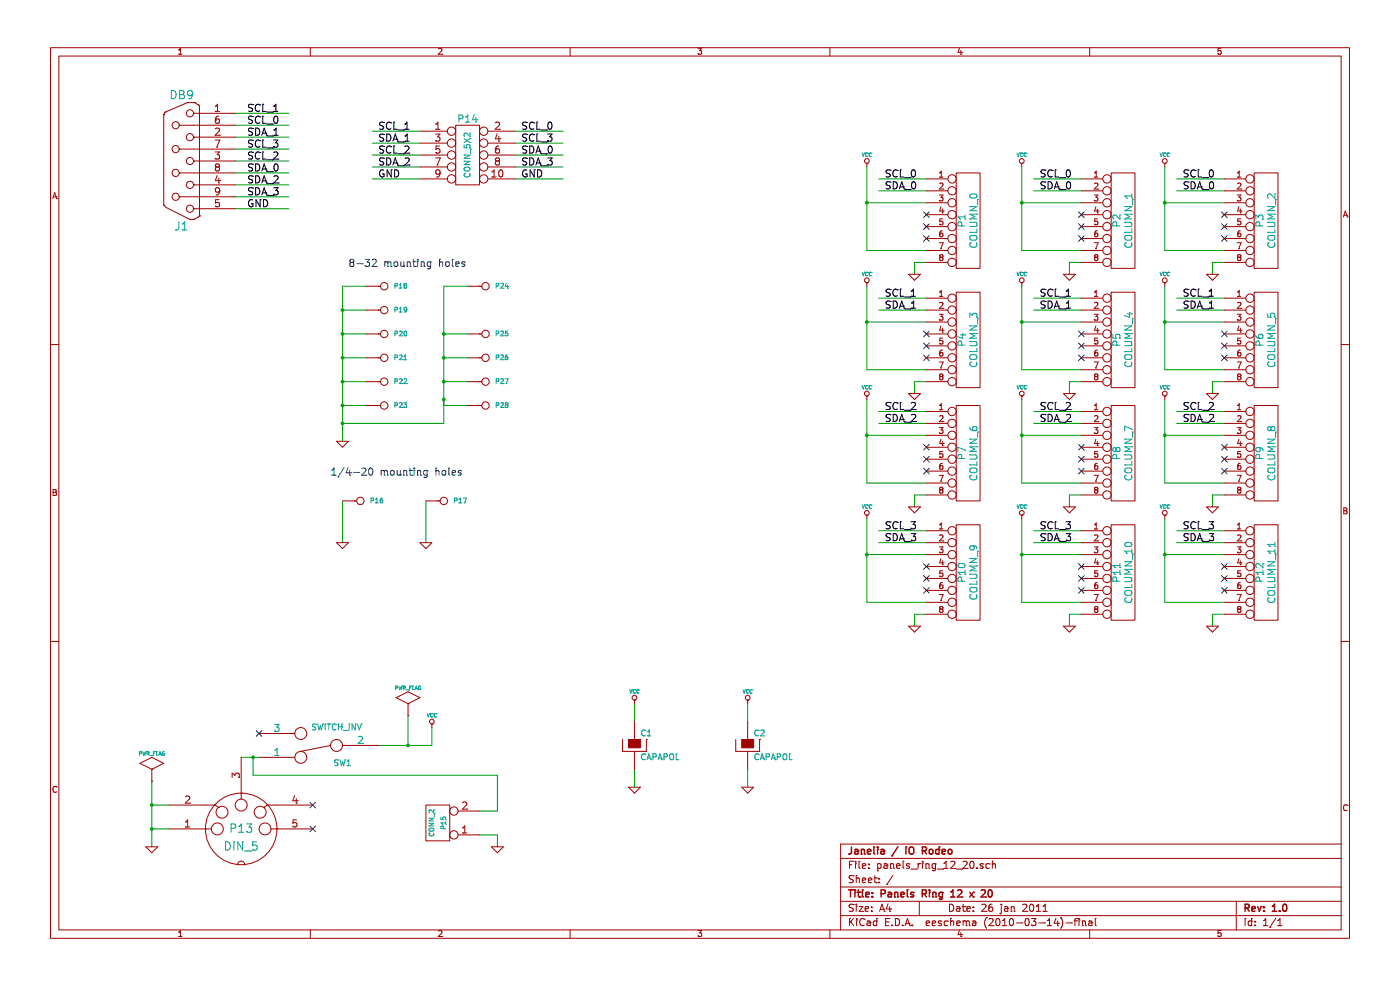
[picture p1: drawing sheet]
EESchema Schematic File Version 4
EELAYER 30 0
EELAYER END
$Descr A4 11693 8268
encoding utf-8
Sheet 1 1
Title "Panels Ring 12 x 20"
Date "26 jan 2011"
Rev "1.0"
Comp "Janelia / IO Rodeo"
Comment1 ""
Comment2 ""
Comment3 ""
Comment4 ""
$EndDescr
Connection ~ 2100 6350
Wire Wire Line
	2100 6350 2100 6500
Wire Wire Line
	2100 6500 4150 6500
Wire Wire Line
	4150 6500 4150 6800
Wire Wire Line
	4150 6800 4000 6800
Connection ~ 3700 3200
Wire Wire Line
	3700 3200 3900 3200
Connection ~ 3700 2800
Wire Wire Line
	3700 2800 3900 2800
Connection ~ 2850 3550
Wire Wire Line
	2850 3550 3700 3550
Wire Wire Line
	3700 2400 3900 2400
Connection ~ 2850 3200
Wire Wire Line
	2850 3200 3050 3200
Connection ~ 2850 2800
Wire Wire Line
	2850 2800 3050 2800
Connection ~ 3400 6250
Wire Wire Line
	3150 6250 3400 6250
Wire Wire Line
	3550 4200 3550 4550
Wire Wire Line
	3400 6250 3400 6000
Wire Wire Line
	4150 7100 4150 7000
Wire Wire Line
	4150 7000 4000 7000
Wire Wire Line
	4300 1500 4700 1500
Wire Wire Line
	4300 1300 4700 1300
Wire Wire Line
	4300 1100 4700 1100
Wire Wire Line
	3500 1400 3100 1400
Wire Wire Line
	3500 1200 3100 1200
Connection ~ 9750 4650
Wire Wire Line
	10250 4650 9750 4650
Connection ~ 8550 4650
Wire Wire Line
	9050 4650 8550 4650
Connection ~ 7250 4650
Wire Wire Line
	7750 4650 7250 4650
Connection ~ 9750 3650
Wire Wire Line
	10250 3650 9750 3650
Connection ~ 8550 3650
Wire Wire Line
	9050 3650 8550 3650
Connection ~ 7250 3650
Wire Wire Line
	7750 3650 7250 3650
Connection ~ 9750 2700
Wire Wire Line
	10250 2700 9750 2700
Connection ~ 8550 2700
Wire Wire Line
	9050 2700 8550 2700
Connection ~ 7250 2700
Wire Wire Line
	7750 2700 7250 2700
Connection ~ 9750 1700
Wire Wire Line
	10250 1700 9750 1700
Connection ~ 8550 1700
Wire Wire Line
	9050 1700 8550 1700
Connection ~ 7250 1700
Wire Wire Line
	7750 1700 7250 1700
Wire Wire Line
	9050 4550 8650 4550
Wire Wire Line
	10250 3450 9850 3450
Wire Wire Line
	10250 4450 9850 4450
Wire Wire Line
	9050 4450 8650 4450
Wire Wire Line
	9050 3450 8650 3450
Wire Wire Line
	7750 4450 7350 4450
Wire Wire Line
	7750 3450 7350 3450
Wire Wire Line
	10250 2500 9850 2500
Wire Wire Line
	9050 2500 8650 2500
Wire Wire Line
	7750 2500 7350 2500
Wire Wire Line
	10250 1500 9850 1500
Wire Wire Line
	9050 1500 8650 1500
Wire Wire Line
	7750 1500 7350 1500
Wire Wire Line
	8950 5250 8950 5150
Wire Wire Line
	8950 5150 9050 5150
Wire Wire Line
	10150 4250 10150 4150
Wire Wire Line
	10150 4150 10250 4150
Wire Wire Line
	7650 4250 7650 4150
Wire Wire Line
	7650 4150 7750 4150
Wire Wire Line
	8950 3300 8950 3200
Wire Wire Line
	8950 3200 9050 3200
Wire Wire Line
	10150 2300 10150 2200
Wire Wire Line
	10150 2200 10250 2200
Wire Wire Line
	7650 2300 7650 2200
Wire Wire Line
	7650 2200 7750 2200
Wire Wire Line
	5300 6450 5300 6600
Wire Wire Line
	5300 6050 5300 5900
Connection ~ 1250 6950
Wire Wire Line
	1400 6950 1250 6950
Wire Wire Line
	1950 1750 2400 1750
Wire Wire Line
	1950 1550 2400 1550
Wire Wire Line
	1950 1350 2400 1350
Wire Wire Line
	1950 1150 2400 1150
Wire Wire Line
	1950 950  2400 950 
Wire Wire Line
	1950 1050 2400 1050
Wire Wire Line
	1950 1250 2400 1250
Wire Wire Line
	1950 1450 2400 1450
Wire Wire Line
	1950 1650 2400 1650
Wire Wire Line
	1250 6750 1400 6750
Wire Wire Line
	6250 6050 6250 5900
Wire Wire Line
	6250 6450 6250 6600
Wire Wire Line
	3600 6250 3600 6100
Wire Wire Line
	9050 2200 8950 2200
Wire Wire Line
	8950 2200 8950 2300
Wire Wire Line
	7750 3200 7650 3200
Wire Wire Line
	7650 3200 7650 3300
Wire Wire Line
	10250 3200 10150 3200
Wire Wire Line
	10150 3200 10150 3300
Wire Wire Line
	9050 4150 8950 4150
Wire Wire Line
	8950 4150 8950 4250
Wire Wire Line
	7750 5150 7650 5150
Wire Wire Line
	7650 5150 7650 5250
Wire Wire Line
	10250 5150 10150 5150
Wire Wire Line
	10150 5150 10150 5250
Wire Wire Line
	7750 1600 7350 1600
Wire Wire Line
	9050 1600 8650 1600
Wire Wire Line
	10250 1600 9850 1600
Wire Wire Line
	7750 2600 7350 2600
Wire Wire Line
	9050 2600 8650 2600
Wire Wire Line
	10250 2600 9850 2600
Wire Wire Line
	7750 3550 7350 3550
Wire Wire Line
	7750 4550 7350 4550
Wire Wire Line
	9050 3550 8650 3550
Wire Wire Line
	10250 4550 9850 4550
Wire Wire Line
	10250 3550 9850 3550
Wire Wire Line
	7250 1400 7250 1700
Wire Wire Line
	7250 2100 7750 2100
Wire Wire Line
	8550 1400 8550 1700
Wire Wire Line
	8550 2100 9050 2100
Wire Wire Line
	9750 1400 9750 1700
Wire Wire Line
	9750 2100 10250 2100
Wire Wire Line
	7250 2400 7250 2700
Wire Wire Line
	7250 3100 7750 3100
Wire Wire Line
	8550 2400 8550 2700
Wire Wire Line
	8550 3100 9050 3100
Wire Wire Line
	9750 2400 9750 2700
Wire Wire Line
	9750 3100 10250 3100
Wire Wire Line
	7250 3350 7250 3650
Wire Wire Line
	7250 4050 7750 4050
Wire Wire Line
	8550 3350 8550 3650
Wire Wire Line
	8550 4050 9050 4050
Wire Wire Line
	9750 3350 9750 3650
Wire Wire Line
	9750 4050 10250 4050
Wire Wire Line
	7250 4350 7250 4650
Wire Wire Line
	7250 5050 7750 5050
Wire Wire Line
	8550 4350 8550 4650
Wire Wire Line
	8550 5050 9050 5050
Wire Wire Line
	9750 4350 9750 4650
Wire Wire Line
	9750 5050 10250 5050
Wire Wire Line
	3500 1100 3100 1100
Wire Wire Line
	3500 1300 3100 1300
Wire Wire Line
	3500 1500 3100 1500
Wire Wire Line
	4300 1200 4700 1200
Wire Wire Line
	4300 1400 4700 1400
Wire Wire Line
	1250 7100 1250 6950
Connection ~ 1250 6750
Wire Wire Line
	2850 4200 2850 4550
Wire Wire Line
	2000 6350 2100 6350
Wire Wire Line
	3050 2400 2850 2400
Wire Wire Line
	2850 2400 2850 2600
Wire Wire Line
	3050 2600 2850 2600
Connection ~ 2850 2600
Wire Wire Line
	3050 3000 2850 3000
Connection ~ 2850 3000
Wire Wire Line
	3050 3400 2850 3400
Connection ~ 2850 3400
Wire Wire Line
	3900 3000 3700 3000
Connection ~ 3700 3000
Wire Wire Line
	3900 3400 3700 3400
$Comp
L arena_12-20:CONN_1 P28
U 1 1
P 4050 3400
F 0 "P28" H 4130 3400 40  0000 L CNN
F 1 "CONN_1" H 4050 3455 30  0001 C CNN
F 2 "" H 4050 3400 50  0001 C CNN
F 3 "" H 4050 3400 50  0001 C CNN
	1    4050 3400
	1    0    0    -1  
$EndComp
$Comp
L arena_12-20:CONN_1 P27
U 1 1
P 4050 3200
F 0 "P27" H 4130 3200 40  0000 L CNN
F 1 "CONN_1" H 4050 3255 30  0001 C CNN
F 2 "" H 4050 3200 50  0001 C CNN
F 3 "" H 4050 3200 50  0001 C CNN
	1    4050 3200
	1    0    0    -1  
$EndComp
$Comp
L arena_12-20:CONN_1 P26
U 1 1
P 4050 3000
F 0 "P26" H 4130 3000 40  0000 L CNN
F 1 "CONN_1" H 4050 3055 30  0001 C CNN
F 2 "" H 4050 3000 50  0001 C CNN
F 3 "" H 4050 3000 50  0001 C CNN
	1    4050 3000
	1    0    0    -1  
$EndComp
$Comp
L arena_12-20:CONN_1 P25
U 1 1
P 4050 2800
F 0 "P25" H 4130 2800 40  0000 L CNN
F 1 "CONN_1" H 4050 2855 30  0001 C CNN
F 2 "" H 4050 2800 50  0001 C CNN
F 3 "" H 4050 2800 50  0001 C CNN
	1    4050 2800
	1    0    0    -1  
$EndComp
$Comp
L arena_12-20:CONN_1 P24
U 1 1
P 4050 2400
F 0 "P24" H 4130 2400 40  0000 L CNN
F 1 "CONN_1" H 4050 2455 30  0001 C CNN
F 2 "" H 4050 2400 50  0001 C CNN
F 3 "" H 4050 2400 50  0001 C CNN
	1    4050 2400
	1    0    0    -1  
$EndComp
Text Notes 2750 4000 0    60   ~ 0
1/4-20 mounting holes
Text Notes 2900 2250 0    60   ~ 0
8-32 mounting holes
$Comp
L arena_12-20:GND #PWR01
U 1 1
P 2850 3700
F 0 "#PWR01" H 2850 3700 30  0001 C CNN
F 1 "GND" H 2850 3630 30  0001 C CNN
F 2 "" H 2850 3700 50  0001 C CNN
F 3 "" H 2850 3700 50  0001 C CNN
	1    2850 3700
	1    0    0    -1  
$EndComp
$Comp
L arena_12-20:CONN_1 P23
U 1 1
P 3200 3400
F 0 "P23" H 3280 3400 40  0000 L CNN
F 1 "CONN_1" H 3200 3455 30  0001 C CNN
F 2 "" H 3200 3400 50  0001 C CNN
F 3 "" H 3200 3400 50  0001 C CNN
	1    3200 3400
	1    0    0    -1  
$EndComp
$Comp
L arena_12-20:CONN_1 P20
U 1 1
P 3200 2800
F 0 "P20" H 3280 2800 40  0000 L CNN
F 1 "CONN_1" H 3200 2855 30  0001 C CNN
F 2 "" H 3200 2800 50  0001 C CNN
F 3 "" H 3200 2800 50  0001 C CNN
	1    3200 2800
	1    0    0    -1  
$EndComp
$Comp
L arena_12-20:CONN_1 P19
U 1 1
P 3200 2600
F 0 "P19" H 3280 2600 40  0000 L CNN
F 1 "CONN_1" H 3200 2655 30  0001 C CNN
F 2 "" H 3200 2600 50  0001 C CNN
F 3 "" H 3200 2600 50  0001 C CNN
	1    3200 2600
	1    0    0    -1  
$EndComp
$Comp
L arena_12-20:CONN_1 P18
U 1 1
P 3200 2400
F 0 "P18" H 3280 2400 40  0000 L CNN
F 1 "CONN_1" H 3200 2455 30  0001 C CNN
F 2 "" H 3200 2400 50  0001 C CNN
F 3 "" H 3200 2400 50  0001 C CNN
	1    3200 2400
	1    0    0    -1  
$EndComp
$Comp
L arena_12-20:CONN_1 P22
U 1 1
P 3200 3200
F 0 "P22" H 3280 3200 40  0000 L CNN
F 1 "CONN_1" H 3200 3255 30  0001 C CNN
F 2 "" H 3200 3200 50  0001 C CNN
F 3 "" H 3200 3200 50  0001 C CNN
	1    3200 3200
	1    0    0    -1  
$EndComp
$Comp
L arena_12-20:CONN_1 P21
U 1 1
P 3200 3000
F 0 "P21" H 3280 3000 40  0000 L CNN
F 1 "CONN_1" H 3200 3055 30  0001 C CNN
F 2 "" H 3200 3000 50  0001 C CNN
F 3 "" H 3200 3000 50  0001 C CNN
	1    3200 3000
	1    0    0    -1  
$EndComp
NoConn ~ 2150 6150
$Comp
L arena_12-20:SWITCH_INV SW1
U 1 1
P 2650 6250
F 0 "SW1" H 2450 6400 50  0000 C CNN
F 1 "SWITCH_INV" H 2500 6100 50  0000 C CNN
F 2 "" H 2650 6250 50  0001 C CNN
F 3 "" H 2650 6250 50  0001 C CNN
	1    2650 6250
	-1   0    0    1   
$EndComp
$Comp
L arena_12-20:CONN_1 P17
U 1 1
P 3700 4200
F 0 "P17" H 3780 4200 40  0000 L CNN
F 1 "CONN_1" H 3700 4255 30  0001 C CNN
F 2 "" H 3700 4200 50  0001 C CNN
F 3 "" H 3700 4200 50  0001 C CNN
	1    3700 4200
	1    0    0    -1  
$EndComp
$Comp
L arena_12-20:CONN_1 P16
U 1 1
P 3000 4200
F 0 "P16" H 3080 4200 40  0000 L CNN
F 1 "CONN_1" H 3000 4255 30  0001 C CNN
F 2 "" H 3000 4200 50  0001 C CNN
F 3 "" H 3000 4200 50  0001 C CNN
	1    3000 4200
	1    0    0    -1  
$EndComp
$Comp
L power:PWR_FLAG #FLG02
U 1 1
P 3400 6000
F 0 "#FLG02" H 3400 6270 30  0001 C CNN
F 1 "PWR_FLAG" H 3400 6230 30  0000 C CNN
F 2 "" H 3400 6000 50  0001 C CNN
F 3 "" H 3400 6000 50  0001 C CNN
	1    3400 6000
	1    0    0    -1  
$EndComp
$Comp
L power:PWR_FLAG #FLG03
U 1 1
P 1250 6550
F 0 "#FLG03" H 1250 6820 30  0001 C CNN
F 1 "PWR_FLAG" H 1250 6780 30  0000 C CNN
F 2 "" H 1250 6550 50  0001 C CNN
F 3 "" H 1250 6550 50  0001 C CNN
	1    1250 6550
	1    0    0    -1  
$EndComp
$Comp
L arena_12-20:GND #PWR04
U 1 1
P 4150 7100
F 0 "#PWR04" H 4150 7100 30  0001 C CNN
F 1 "GND" H 4150 7030 30  0001 C CNN
F 2 "" H 4150 7100 50  0001 C CNN
F 3 "" H 4150 7100 50  0001 C CNN
	1    4150 7100
	1    0    0    -1  
$EndComp
$Comp
L arena_12-20:CONN_2 P15
U 1 1
P 3650 6900
F 0 "P15" V 3600 6900 40  0000 C CNN
F 1 "CONN_2" V 3700 6900 40  0000 C CNN
F 2 "" H 3650 6900 50  0001 C CNN
F 3 "" H 3650 6900 50  0001 C CNN
	1    3650 6900
	-1   0    0    1   
$EndComp
Text Label 4350 1500 0    60   ~ 0
GND
Text Label 4350 1400 0    60   ~ 0
SDA_3
Text Label 4350 1300 0    60   ~ 0
SDA_0
Text Label 4350 1200 0    60   ~ 0
SCL_3
Text Label 4350 1100 0    60   ~ 0
SCL_0
Text Label 3150 1500 0    60   ~ 0
GND
Text Label 3150 1400 0    60   ~ 0
SDA_2
Text Label 3150 1300 0    60   ~ 0
SCL_2
Text Label 3150 1200 0    60   ~ 0
SDA_1
Text Label 3150 1100 0    60   ~ 0
SCL_1
$Comp
L arena_12-20:CONN_5X2 P14
U 1 1
P 3900 1300
F 0 "P14" H 3900 1600 60  0000 C CNN
F 1 "CONN_5X2" V 3900 1300 50  0000 C CNN
F 2 "" H 3900 1300 50  0001 C CNN
F 3 "" H 3900 1300 50  0001 C CNN
	1    3900 1300
	1    0    0    -1  
$EndComp
$Comp
L arena_12-20:GND #PWR06
U 1 1
P 3550 4550
F 0 "#PWR06" H 3550 4550 30  0001 C CNN
F 1 "GND" H 3550 4480 30  0001 C CNN
F 2 "" H 3550 4550 50  0001 C CNN
F 3 "" H 3550 4550 50  0001 C CNN
	1    3550 4550
	1    0    0    -1  
$EndComp
$Comp
L arena_12-20:GND #PWR07
U 1 1
P 2850 4550
F 0 "#PWR07" H 2850 4550 30  0001 C CNN
F 1 "GND" H 2850 4480 30  0001 C CNN
F 2 "" H 2850 4550 50  0001 C CNN
F 3 "" H 2850 4550 50  0001 C CNN
	1    2850 4550
	1    0    0    -1  
$EndComp
$Comp
L arena_12-20:VCC #PWR08
U 1 1
P 9750 4350
F 0 "#PWR08" H 9750 4450 30  0001 C CNN
F 1 "VCC" H 9750 4450 30  0000 C CNN
F 2 "" H 9750 4350 50  0001 C CNN
F 3 "" H 9750 4350 50  0001 C CNN
	1    9750 4350
	1    0    0    -1  
$EndComp
$Comp
L arena_12-20:VCC #PWR09
U 1 1
P 8550 4350
F 0 "#PWR09" H 8550 4450 30  0001 C CNN
F 1 "VCC" H 8550 4450 30  0000 C CNN
F 2 "" H 8550 4350 50  0001 C CNN
F 3 "" H 8550 4350 50  0001 C CNN
	1    8550 4350
	1    0    0    -1  
$EndComp
$Comp
L arena_12-20:VCC #PWR010
U 1 1
P 7250 4350
F 0 "#PWR010" H 7250 4450 30  0001 C CNN
F 1 "VCC" H 7250 4450 30  0000 C CNN
F 2 "" H 7250 4350 50  0001 C CNN
F 3 "" H 7250 4350 50  0001 C CNN
	1    7250 4350
	1    0    0    -1  
$EndComp
$Comp
L arena_12-20:VCC #PWR011
U 1 1
P 9750 3350
F 0 "#PWR011" H 9750 3450 30  0001 C CNN
F 1 "VCC" H 9750 3450 30  0000 C CNN
F 2 "" H 9750 3350 50  0001 C CNN
F 3 "" H 9750 3350 50  0001 C CNN
	1    9750 3350
	1    0    0    -1  
$EndComp
$Comp
L arena_12-20:VCC #PWR012
U 1 1
P 8550 3350
F 0 "#PWR012" H 8550 3450 30  0001 C CNN
F 1 "VCC" H 8550 3450 30  0000 C CNN
F 2 "" H 8550 3350 50  0001 C CNN
F 3 "" H 8550 3350 50  0001 C CNN
	1    8550 3350
	1    0    0    -1  
$EndComp
$Comp
L arena_12-20:VCC #PWR013
U 1 1
P 7250 3350
F 0 "#PWR013" H 7250 3450 30  0001 C CNN
F 1 "VCC" H 7250 3450 30  0000 C CNN
F 2 "" H 7250 3350 50  0001 C CNN
F 3 "" H 7250 3350 50  0001 C CNN
	1    7250 3350
	1    0    0    -1  
$EndComp
$Comp
L arena_12-20:VCC #PWR014
U 1 1
P 9750 2400
F 0 "#PWR014" H 9750 2500 30  0001 C CNN
F 1 "VCC" H 9750 2500 30  0000 C CNN
F 2 "" H 9750 2400 50  0001 C CNN
F 3 "" H 9750 2400 50  0001 C CNN
	1    9750 2400
	1    0    0    -1  
$EndComp
$Comp
L arena_12-20:VCC #PWR015
U 1 1
P 8550 2400
F 0 "#PWR015" H 8550 2500 30  0001 C CNN
F 1 "VCC" H 8550 2500 30  0000 C CNN
F 2 "" H 8550 2400 50  0001 C CNN
F 3 "" H 8550 2400 50  0001 C CNN
	1    8550 2400
	1    0    0    -1  
$EndComp
$Comp
L arena_12-20:VCC #PWR016
U 1 1
P 7250 2400
F 0 "#PWR016" H 7250 2500 30  0001 C CNN
F 1 "VCC" H 7250 2500 30  0000 C CNN
F 2 "" H 7250 2400 50  0001 C CNN
F 3 "" H 7250 2400 50  0001 C CNN
	1    7250 2400
	1    0    0    -1  
$EndComp
$Comp
L arena_12-20:VCC #PWR017
U 1 1
P 9750 1400
F 0 "#PWR017" H 9750 1500 30  0001 C CNN
F 1 "VCC" H 9750 1500 30  0000 C CNN
F 2 "" H 9750 1400 50  0001 C CNN
F 3 "" H 9750 1400 50  0001 C CNN
	1    9750 1400
	1    0    0    -1  
$EndComp
$Comp
L arena_12-20:VCC #PWR018
U 1 1
P 8550 1400
F 0 "#PWR018" H 8550 1500 30  0001 C CNN
F 1 "VCC" H 8550 1500 30  0000 C CNN
F 2 "" H 8550 1400 50  0001 C CNN
F 3 "" H 8550 1400 50  0001 C CNN
	1    8550 1400
	1    0    0    -1  
$EndComp
$Comp
L arena_12-20:VCC #PWR019
U 1 1
P 7250 1400
F 0 "#PWR019" H 7250 1500 30  0001 C CNN
F 1 "VCC" H 7250 1500 30  0000 C CNN
F 2 "" H 7250 1400 50  0001 C CNN
F 3 "" H 7250 1400 50  0001 C CNN
	1    7250 1400
	1    0    0    -1  
$EndComp
Text Label 9900 4550 0    60   ~ 0
SDA_3
Text Label 9900 4450 0    60   ~ 0
SCL_3
Text Label 8700 4550 0    60   ~ 0
SDA_3
Text Label 8700 4450 0    60   ~ 0
SCL_3
Text Label 7400 4550 0    60   ~ 0
SDA_3
Text Label 7400 4450 0    60   ~ 0
SCL_3
Text Label 9900 3550 0    60   ~ 0
SDA_2
Text Label 9900 3450 0    60   ~ 0
SCL_2
Text Label 8700 3550 0    60   ~ 0
SDA_2
Text Label 8700 3450 0    60   ~ 0
SCL_2
Text Label 7400 3550 0    60   ~ 0
SDA_2
Text Label 7400 3450 0    60   ~ 0
SCL_2
Text Label 9900 2600 0    60   ~ 0
SDA_1
Text Label 9900 2500 0    60   ~ 0
SCL_1
Text Label 8700 2600 0    60   ~ 0
SDA_1
Text Label 8700 2500 0    60   ~ 0
SCL_1
Text Label 7400 2600 0    60   ~ 0
SDA_1
Text Label 7400 2500 0    60   ~ 0
SCL_1
Text Label 9900 1600 0    60   ~ 0
SDA_0
Text Label 9900 1500 0    60   ~ 0
SCL_0
Text Label 8700 1600 0    60   ~ 0
SDA_0
Text Label 8700 1500 0    60   ~ 0
SCL_0
Text Label 7400 1600 0    60   ~ 0
SDA_0
Text Label 7400 1500 0    60   ~ 0
SCL_0
$Comp
L arena_12-20:GND #PWR020
U 1 1
P 10150 5250
F 0 "#PWR020" H 10150 5250 30  0001 C CNN
F 1 "GND" H 10150 5180 30  0001 C CNN
F 2 "" H 10150 5250 50  0001 C CNN
F 3 "" H 10150 5250 50  0001 C CNN
	1    10150 5250
	1    0    0    -1  
$EndComp
$Comp
L arena_12-20:GND #PWR021
U 1 1
P 8950 5250
F 0 "#PWR021" H 8950 5250 30  0001 C CNN
F 1 "GND" H 8950 5180 30  0001 C CNN
F 2 "" H 8950 5250 50  0001 C CNN
F 3 "" H 8950 5250 50  0001 C CNN
	1    8950 5250
	1    0    0    -1  
$EndComp
$Comp
L arena_12-20:GND #PWR022
U 1 1
P 7650 5250
F 0 "#PWR022" H 7650 5250 30  0001 C CNN
F 1 "GND" H 7650 5180 30  0001 C CNN
F 2 "" H 7650 5250 50  0001 C CNN
F 3 "" H 7650 5250 50  0001 C CNN
	1    7650 5250
	1    0    0    -1  
$EndComp
$Comp
L arena_12-20:GND #PWR023
U 1 1
P 10150 4250
F 0 "#PWR023" H 10150 4250 30  0001 C CNN
F 1 "GND" H 10150 4180 30  0001 C CNN
F 2 "" H 10150 4250 50  0001 C CNN
F 3 "" H 10150 4250 50  0001 C CNN
	1    10150 4250
	1    0    0    -1  
$EndComp
$Comp
L arena_12-20:GND #PWR024
U 1 1
P 8950 4250
F 0 "#PWR024" H 8950 4250 30  0001 C CNN
F 1 "GND" H 8950 4180 30  0001 C CNN
F 2 "" H 8950 4250 50  0001 C CNN
F 3 "" H 8950 4250 50  0001 C CNN
	1    8950 4250
	1    0    0    -1  
$EndComp
$Comp
L arena_12-20:GND #PWR025
U 1 1
P 7650 4250
F 0 "#PWR025" H 7650 4250 30  0001 C CNN
F 1 "GND" H 7650 4180 30  0001 C CNN
F 2 "" H 7650 4250 50  0001 C CNN
F 3 "" H 7650 4250 50  0001 C CNN
	1    7650 4250
	1    0    0    -1  
$EndComp
$Comp
L arena_12-20:GND #PWR026
U 1 1
P 10150 3300
F 0 "#PWR026" H 10150 3300 30  0001 C CNN
F 1 "GND" H 10150 3230 30  0001 C CNN
F 2 "" H 10150 3300 50  0001 C CNN
F 3 "" H 10150 3300 50  0001 C CNN
	1    10150 3300
	1    0    0    -1  
$EndComp
$Comp
L arena_12-20:GND #PWR027
U 1 1
P 8950 3300
F 0 "#PWR027" H 8950 3300 30  0001 C CNN
F 1 "GND" H 8950 3230 30  0001 C CNN
F 2 "" H 8950 3300 50  0001 C CNN
F 3 "" H 8950 3300 50  0001 C CNN
	1    8950 3300
	1    0    0    -1  
$EndComp
$Comp
L arena_12-20:GND #PWR028
U 1 1
P 7650 3300
F 0 "#PWR028" H 7650 3300 30  0001 C CNN
F 1 "GND" H 7650 3230 30  0001 C CNN
F 2 "" H 7650 3300 50  0001 C CNN
F 3 "" H 7650 3300 50  0001 C CNN
	1    7650 3300
	1    0    0    -1  
$EndComp
$Comp
L arena_12-20:GND #PWR029
U 1 1
P 10150 2300
F 0 "#PWR029" H 10150 2300 30  0001 C CNN
F 1 "GND" H 10150 2230 30  0001 C CNN
F 2 "" H 10150 2300 50  0001 C CNN
F 3 "" H 10150 2300 50  0001 C CNN
	1    10150 2300
	1    0    0    -1  
$EndComp
$Comp
L arena_12-20:GND #PWR030
U 1 1
P 8950 2300
F 0 "#PWR030" H 8950 2300 30  0001 C CNN
F 1 "GND" H 8950 2230 30  0001 C CNN
F 2 "" H 8950 2300 50  0001 C CNN
F 3 "" H 8950 2300 50  0001 C CNN
	1    8950 2300
	1    0    0    -1  
$EndComp
$Comp
L arena_12-20:GND #PWR031
U 1 1
P 7650 2300
F 0 "#PWR031" H 7650 2300 30  0001 C CNN
F 1 "GND" H 7650 2230 30  0001 C CNN
F 2 "" H 7650 2300 50  0001 C CNN
F 3 "" H 7650 2300 50  0001 C CNN
	1    7650 2300
	1    0    0    -1  
$EndComp
NoConn ~ 10250 4950
NoConn ~ 10250 4850
NoConn ~ 10250 4750
NoConn ~ 9050 4950
NoConn ~ 9050 4850
NoConn ~ 9050 4750
NoConn ~ 7750 4950
NoConn ~ 7750 4850
NoConn ~ 7750 4750
NoConn ~ 10250 3950
NoConn ~ 10250 3850
NoConn ~ 10250 3750
NoConn ~ 9050 3950
NoConn ~ 9050 3850
NoConn ~ 9050 3750
NoConn ~ 7750 3950
NoConn ~ 7750 3850
NoConn ~ 7750 3750
NoConn ~ 10250 3000
NoConn ~ 10250 2900
NoConn ~ 10250 2800
NoConn ~ 9050 3000
NoConn ~ 9050 2900
NoConn ~ 9050 2800
NoConn ~ 7750 3000
NoConn ~ 7750 2900
NoConn ~ 7750 2800
NoConn ~ 10250 2000
NoConn ~ 10250 1900
NoConn ~ 10250 1800
NoConn ~ 9050 2000
NoConn ~ 9050 1900
NoConn ~ 9050 1800
NoConn ~ 7750 2000
NoConn ~ 7750 1900
NoConn ~ 7750 1800
$Comp
L arena_12-20:GND #PWR032
U 1 1
P 6250 6600
F 0 "#PWR032" H 6250 6600 30  0001 C CNN
F 1 "GND" H 6250 6530 30  0001 C CNN
F 2 "" H 6250 6600 50  0001 C CNN
F 3 "" H 6250 6600 50  0001 C CNN
	1    6250 6600
	1    0    0    -1  
$EndComp
$Comp
L arena_12-20:GND #PWR033
U 1 1
P 5300 6600
F 0 "#PWR033" H 5300 6600 30  0001 C CNN
F 1 "GND" H 5300 6530 30  0001 C CNN
F 2 "" H 5300 6600 50  0001 C CNN
F 3 "" H 5300 6600 50  0001 C CNN
	1    5300 6600
	1    0    0    -1  
$EndComp
$Comp
L arena_12-20:VCC #PWR034
U 1 1
P 6250 5900
F 0 "#PWR034" H 6250 6000 30  0001 C CNN
F 1 "VCC" H 6250 6000 30  0000 C CNN
F 2 "" H 6250 5900 50  0001 C CNN
F 3 "" H 6250 5900 50  0001 C CNN
	1    6250 5900
	1    0    0    -1  
$EndComp
$Comp
L arena_12-20:VCC #PWR035
U 1 1
P 5300 5900
F 0 "#PWR035" H 5300 6000 30  0001 C CNN
F 1 "VCC" H 5300 6000 30  0000 C CNN
F 2 "" H 5300 5900 50  0001 C CNN
F 3 "" H 5300 5900 50  0001 C CNN
	1    5300 5900
	1    0    0    -1  
$EndComp
$Comp
L arena_12-20:VCC #PWR036
U 1 1
P 3600 6100
F 0 "#PWR036" H 3600 6200 30  0001 C CNN
F 1 "VCC" H 3600 6200 30  0000 C CNN
F 2 "" H 3600 6100 50  0001 C CNN
F 3 "" H 3600 6100 50  0001 C CNN
	1    3600 6100
	1    0    0    -1  
$EndComp
$Comp
L arena_12-20:GND #PWR037
U 1 1
P 1250 7100
F 0 "#PWR037" H 1250 7100 30  0001 C CNN
F 1 "GND" H 1250 7030 30  0001 C CNN
F 2 "" H 1250 7100 50  0001 C CNN
F 3 "" H 1250 7100 50  0001 C CNN
	1    1250 7100
	1    0    0    -1  
$EndComp
NoConn ~ 2600 6950
NoConn ~ 2600 6750
Text Label 2050 1750 0    60   ~ 0
GND
Text Label 2050 1650 0    60   ~ 0
SDA_3
Text Label 2050 1550 0    60   ~ 0
SDA_2
Text Label 2050 1450 0    60   ~ 0
SDA_0
Text Label 2050 1350 0    60   ~ 0
SCL_2
Text Label 2050 1250 0    60   ~ 0
SCL_3
Text Label 2050 1150 0    60   ~ 0
SDA_1
Text Label 2050 1050 0    60   ~ 0
SCL_0
Text Label 2050 950  0    60   ~ 0
SCL_1
$Comp
L arena_12-20:CAPAPOL C2
U 1 1
P 6250 6250
F 0 "C2" H 6300 6350 50  0000 L CNN
F 1 "CAPAPOL" H 6300 6150 50  0000 L CNN
F 2 "" H 6250 6250 50  0001 C CNN
F 3 "" H 6250 6250 50  0001 C CNN
	1    6250 6250
	1    0    0    -1  
$EndComp
$Comp
L arena_12-20:CAPAPOL C1
U 1 1
P 5300 6250
F 0 "C1" H 5350 6350 50  0000 L CNN
F 1 "CAPAPOL" H 5350 6150 50  0000 L CNN
F 2 "" H 5300 6250 50  0001 C CNN
F 3 "" H 5300 6250 50  0001 C CNN
	1    5300 6250
	1    0    0    -1  
$EndComp
$Comp
L arena_12-20:DIN_5 P13
U 1 1
P 2000 6950
F 0 "P13" H 2000 6950 70  0000 C CNN
F 1 "DIN_5" H 2000 6800 70  0000 C CNN
F 2 "" H 2000 6950 50  0001 C CNN
F 3 "" H 2000 6950 50  0001 C CNN
	1    2000 6950
	1    0    0    -1  
$EndComp
$Comp
L arena_12-20:DB9 J1
U 1 1
P 1500 1350
F 0 "J1" H 1500 1900 70  0000 C CNN
F 1 "DB9" H 1500 800 70  0000 C CNN
F 2 "" H 1500 1350 50  0001 C CNN
F 3 "" H 1500 1350 50  0001 C CNN
	1    1500 1350
	-1   0    0    1   
$EndComp
$Comp
L arena_12-20:CONN_8 P3
U 1 1
P 10600 1850
F 0 "P3" V 10550 1850 60  0000 C CNN
F 1 "COLUMN_2" V 10650 1850 60  0000 C CNN
F 2 "" H 10600 1850 50  0001 C CNN
F 3 "" H 10600 1850 50  0001 C CNN
	1    10600 1850
	1    0    0    -1  
$EndComp
$Comp
L arena_12-20:CONN_8 P6
U 1 1
P 10600 2850
F 0 "P6" V 10550 2850 60  0000 C CNN
F 1 "COLUMN_5" V 10650 2850 60  0000 C CNN
F 2 "" H 10600 2850 50  0001 C CNN
F 3 "" H 10600 2850 50  0001 C CNN
	1    10600 2850
	1    0    0    -1  
$EndComp
$Comp
L arena_12-20:CONN_8 P12
U 1 1
P 10600 4800
F 0 "P12" V 10550 4800 60  0000 C CNN
F 1 "COLUMN_11" V 10650 4800 60  0000 C CNN
F 2 "" H 10600 4800 50  0001 C CNN
F 3 "" H 10600 4800 50  0001 C CNN
	1    10600 4800
	1    0    0    -1  
$EndComp
$Comp
L arena_12-20:CONN_8 P9
U 1 1
P 10600 3800
F 0 "P9" V 10550 3800 60  0000 C CNN
F 1 "COLUMN_8" V 10650 3800 60  0000 C CNN
F 2 "" H 10600 3800 50  0001 C CNN
F 3 "" H 10600 3800 50  0001 C CNN
	1    10600 3800
	1    0    0    -1  
$EndComp
$Comp
L arena_12-20:CONN_8 P8
U 1 1
P 9400 3800
F 0 "P8" V 9350 3800 60  0000 C CNN
F 1 "COLUMN_7" V 9450 3800 60  0000 C CNN
F 2 "" H 9400 3800 50  0001 C CNN
F 3 "" H 9400 3800 50  0001 C CNN
	1    9400 3800
	1    0    0    -1  
$EndComp
$Comp
L arena_12-20:CONN_8 P11
U 1 1
P 9400 4800
F 0 "P11" V 9350 4800 60  0000 C CNN
F 1 "COLUMN_10" V 9450 4800 60  0000 C CNN
F 2 "" H 9400 4800 50  0001 C CNN
F 3 "" H 9400 4800 50  0001 C CNN
	1    9400 4800
	1    0    0    -1  
$EndComp
$Comp
L arena_12-20:CONN_8 P5
U 1 1
P 9400 2850
F 0 "P5" V 9350 2850 60  0000 C CNN
F 1 "COLUMN_4" V 9450 2850 60  0000 C CNN
F 2 "" H 9400 2850 50  0001 C CNN
F 3 "" H 9400 2850 50  0001 C CNN
	1    9400 2850
	1    0    0    -1  
$EndComp
$Comp
L arena_12-20:CONN_8 P2
U 1 1
P 9400 1850
F 0 "P2" V 9350 1850 60  0000 C CNN
F 1 "COLUMN_1" V 9450 1850 60  0000 C CNN
F 2 "" H 9400 1850 50  0001 C CNN
F 3 "" H 9400 1850 50  0001 C CNN
	1    9400 1850
	1    0    0    -1  
$EndComp
$Comp
L arena_12-20:CONN_8 P1
U 1 1
P 8100 1850
F 0 "P1" V 8050 1850 60  0000 C CNN
F 1 "COLUMN_0" V 8150 1850 60  0000 C CNN
F 2 "" H 8100 1850 50  0001 C CNN
F 3 "" H 8100 1850 50  0001 C CNN
	1    8100 1850
	1    0    0    -1  
$EndComp
$Comp
L arena_12-20:CONN_8 P4
U 1 1
P 8100 2850
F 0 "P4" V 8050 2850 60  0000 C CNN
F 1 "COLUMN_3" V 8150 2850 60  0000 C CNN
F 2 "" H 8100 2850 50  0001 C CNN
F 3 "" H 8100 2850 50  0001 C CNN
	1    8100 2850
	1    0    0    -1  
$EndComp
$Comp
L arena_12-20:CONN_8 P10
U 1 1
P 8100 4800
F 0 "P10" V 8050 4800 60  0000 C CNN
F 1 "COLUMN_9" V 8150 4800 60  0000 C CNN
F 2 "" H 8100 4800 50  0001 C CNN
F 3 "" H 8100 4800 50  0001 C CNN
	1    8100 4800
	1    0    0    -1  
$EndComp
$Comp
L arena_12-20:CONN_8 P7
U 1 1
P 8100 3800
F 0 "P7" V 8050 3800 60  0000 C CNN
F 1 "COLUMN_6" V 8150 3800 60  0000 C CNN
F 2 "" H 8100 3800 50  0001 C CNN
F 3 "" H 8100 3800 50  0001 C CNN
	1    8100 3800
	1    0    0    -1  
$EndComp
Wire Wire Line
	2100 6350 2150 6350
Wire Wire Line
	3700 3200 3700 3000
Wire Wire Line
	3700 2800 3700 2400
Wire Wire Line
	2850 3550 2850 3700
Wire Wire Line
	2850 3200 2850 3400
Wire Wire Line
	2850 2800 2850 3000
Wire Wire Line
	3400 6250 3600 6250
Wire Wire Line
	9750 4650 9750 5050
Wire Wire Line
	8550 4650 8550 5050
Wire Wire Line
	7250 4650 7250 5050
Wire Wire Line
	9750 3650 9750 4050
Wire Wire Line
	8550 3650 8550 4050
Wire Wire Line
	7250 3650 7250 4050
Wire Wire Line
	9750 2700 9750 3100
Wire Wire Line
	8550 2700 8550 3100
Wire Wire Line
	7250 2700 7250 3100
Wire Wire Line
	9750 1700 9750 2100
Wire Wire Line
	8550 1700 8550 2100
Wire Wire Line
	7250 1700 7250 2100
Wire Wire Line
	1250 6950 1250 6750
Wire Wire Line
	1250 6750 1250 6550
Wire Wire Line
	2850 2600 2850 2800
Wire Wire Line
	2850 3000 2850 3200
Wire Wire Line
	2850 3400 2850 3550
Wire Wire Line
	3700 3000 3700 2800
Wire Wire Line
	3700 3200 3700 3550
$EndSCHEMATC
